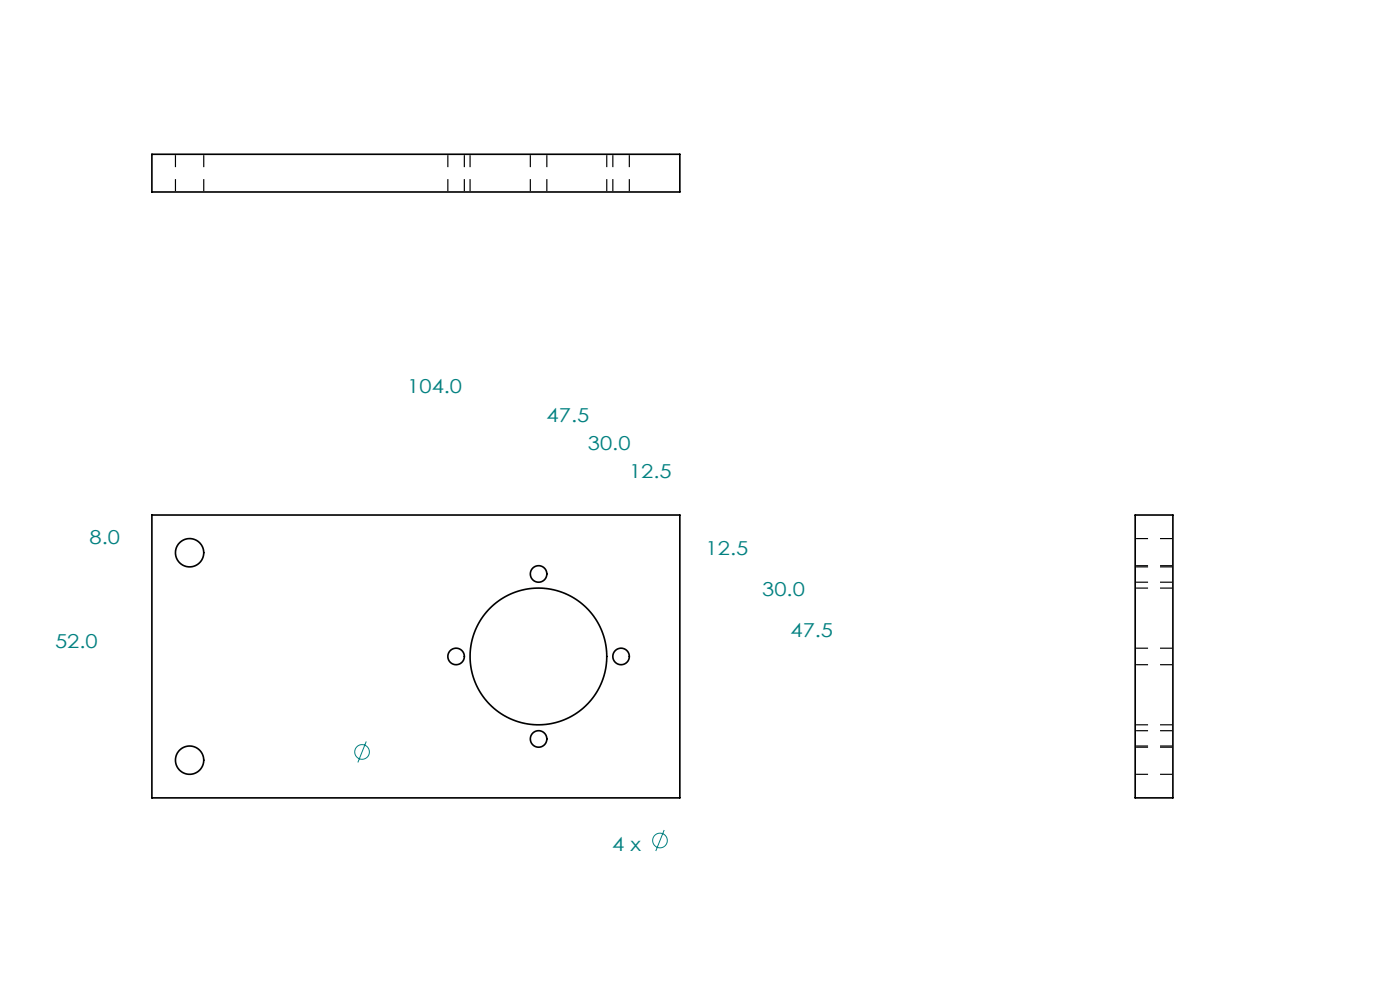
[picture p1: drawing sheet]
<svg xmlns="http://www.w3.org/2000/svg" width="297mm" height="210mm" viewBox="0 0 297 210" stroke-linecap="round" stroke-linejoin="round" font-family="sans-serif">
<g fill="none" stroke="#000" stroke-width=".35">
<path d="M32.2 32.7h112v8h-112zM32.2 109.2h112v60h-112zM240.8 109.2h8v60h-8z"/>
<circle cx="40.2" cy="117.2" r="3"/>
<circle cx="96.8" cy="139.2" r="1.75"/>
<circle cx="114.2" cy="139.2" r="14.5"/>
<circle cx="114.3" cy="121.7" r="1.75"/>
<circle cx="131.8" cy="139.2" r="1.75"/>
<circle cx="114.3" cy="156.7" r="1.75"/>
<circle cx="40.2" cy="161.2" r="3"/>
</g>
<g fill="none" stroke="#000" stroke-width=".25" stroke-dasharray="2.5 2.5" stroke-dashoffset="-.2" stroke-linecap="butt">
<path d="M37.2 32.7v8M95 32.7v8M99.7 32.7v8M112.5 32.7v8M130 32.7v8M43.2 40.7v-8M98.5 40.7v-8M116 40.7v-8M128.7 40.7v-8M133.5 40.7v-8M248.8 120h-8M248.8 114.2h-8"/>
<path d="M240.8 123.5h8M240.8 120.2h8M248.8 137.5h-8M248.8 124.7h-8M240.8 141h8M240.8 153.7h8M240.8 158.5h8M248.8 155h-8M248.8 158.2h-8M240.8 164.2h8"/>
</g>
<g fill="none" stroke="#008080" stroke-width=".21">
<path d="M77.7 157.3l-1.8 4.4M140.9 176.1l-1.8 4.4"/>
<circle cx="76.8" cy="159.5" r="1.56"/>
<circle cx="140" cy="178.3" r="1.56"/>
</g>
<g font-size="4.1" fill="#008080">
<text x="86.4" y="83.4">104.0</text>
<text x="116" y="89.4">47.5</text>
<text x="124.7" y="95.4">30.0</text>
<text x="133.5" y="101.4">12.5</text>
<text x="19" y="115.4">8.0</text>
<text x="149.7" y="117.7">12.5</text>
<text x="161.7" y="126.4">30.0</text>
<text x="11.7" y="137.4">52.0</text>
<text x="167.7" y="135.2">47.5</text>
<text x="129.9" y="180.4">4 x</text>
</g>
</svg>
